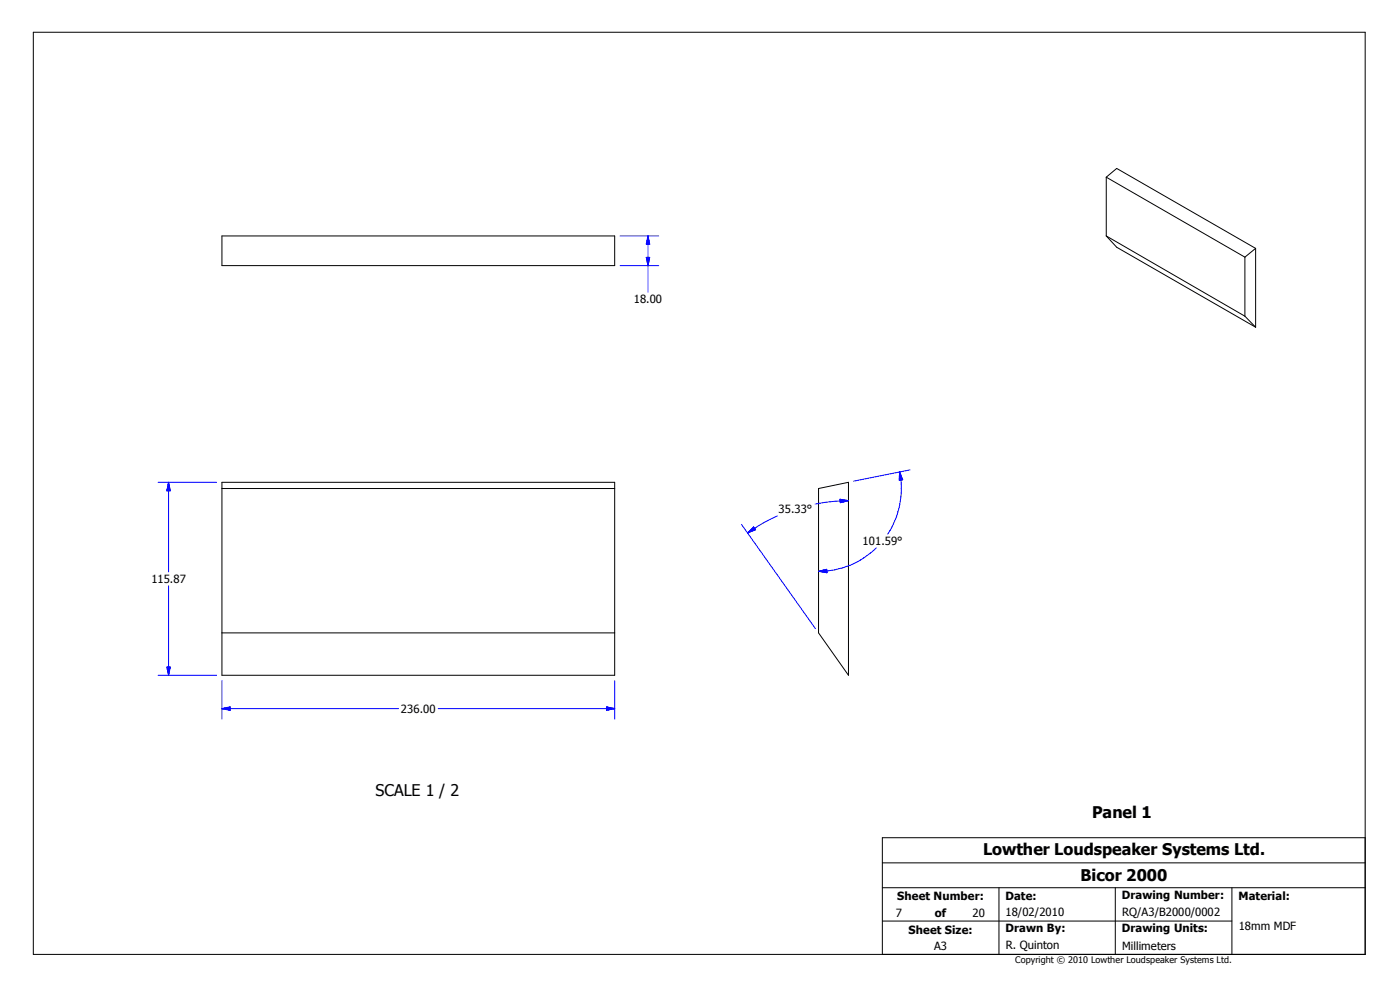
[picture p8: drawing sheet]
<svg xmlns="http://www.w3.org/2000/svg" width="420mm" height="297mm" viewBox="0 0 420 297" stroke-linecap="round" stroke-linejoin="round" font-family="sans-serif">
<g fill="none" stroke="#000" stroke-width=".3">
<path d="M10 9.7h399.4v276.3h-399.4zM331.7 53.1l41.6 24M331.7 53.1v17.6M331.7 53.1l3.2-2.6 41.6 23.9M66.5 70.7h117.8v8.9h-117.8zM331.7 70.7l41.6 24.1M331.7 70.7l3.2 3.4 41.6 24M373.3 77.1v17.7M376.5 74.4l-3.2 2.7M376.5 74.4v23.7M373.3 94.8l3.2 3.3M66.5 144.5h117.8v57.9h-117.8z"/>
<path d="M66.5 146.4h117.8M245.4 146.4l9-1.9v57.9l-9-12.7zM66.5 189.7h117.8M264.6 258.6h144.8M409.4 251.1h-144.8v34.9M264.6 276h104.8M264.6 266h144.8M299.6 266v20M334.4 266v20M369.4 266v20"/>
</g>
<g fill="none" stroke="#00f" stroke-width=".3">
<path d="M185.9 70.7h11.6M185.9 79.6h11.6M193.8 77.1h1l-.5 2.5zM194.3 70.7v16.9M194.3 70.7l.5 2.5h-1zM47.4 144.5h17.5M50.5 144.5v26.9M50.5 144.5l.6 2.6h-1.1zM222.3 157.2l22.2 31.2M226 157.9l.6 .9-2.4 .9zM233.1 154.6l-4.2 2.1-4.7 3M251.9 149.6l2.5 .4-2.4 .6z"/>
<path d="M254.4 150l-4 .2-6 .9M269.7 141.4a24.7 24.7 0 0 1-3.5 18.6M269.7 141.4l1 2.4-1 .1zM272.9 140.8l-17 3.4M50.5 175.5v26.9M245.4 171.2l2.5-.6 .1 1zM262.8 164.2a24.6 24.6 0 0 1-17.4 7M50 199.9h1.1l-.6 2.5zM47.4 202.4h17.5M66.5 212.4h53M66.5 212.4l2.5-.5v1zM66.5 204v11.5"/>
<path d="M131.4 212.4h52.9M181.9 211.9l2.4 .5-2.4 .5zM184.3 204v11.5"/>
</g>
<g fill="#00f" stroke="#00f" stroke-width=".3">
<path d="M66.5 212.4l2.5-.5v1z" fill-rule="evenodd"/>
<path d="M181.9 211.9l2.4 .5-2.4 .5z" fill-rule="evenodd"/>
<path d="M50 199.9h1.1l-.6 2.5z" fill-rule="evenodd"/>
<path d="M50.5 144.5l.6 2.6h-1.1z" fill-rule="evenodd"/>
<path d="M193.8 77.1h1l-.5 2.5z" fill-rule="evenodd"/>
<path d="M194.3 70.7l.5 2.5h-1z" fill-rule="evenodd"/>
<path d="M245.4 171.2l2.5-.6 .1 1z" fill-rule="evenodd"/>
<path d="M269.7 141.4l1 2.4-1 .1z" fill-rule="evenodd"/>
<path d="M251.9 149.6l2.5 .4-2.4 .6z" fill-rule="evenodd"/>
<path d="M224.2 159.7l1.8-1.8 .6 .9z" fill-rule="evenodd"/>
</g>
<g font-size="4.8">
<text x="112.6" y="238.4">SCALE 1 / 2</text>
<text x="327.5" y="245.2">Panel 1</text>
<text x="294.8" y="256.2">Lowther Loudspeaker Systems Ltd.</text>
<text x="324" y="264.1">Bicor 2000</text>
</g>
<g font-size="3.4">
<text x="190.1" y="90.9">18.00</text>
<text x="233.4" y="153.8">35.33°</text>
<text x="258.7" y="163.3">101.59°</text>
<text x="45.4" y="174.7">115.87</text>
<text x="120.2" y="213.5">236.00</text>
<text x="269.1" y="269.8">Sheet Number:</text>
<text x="301.5" y="269.8">Date:</text>
<text x="336.4" y="269.5">Drawing Number:</text>
<text x="371.3" y="269.8">Material:</text>
<text x="268.6" y="274.8">7</text>
<text x="280.3" y="274.8">of</text>
<text x="291.6" y="274.8">20</text>
<text x="301.5" y="274.6">18/02/2010</text>
<text x="336.5" y="274.5">RQ/A3/B2000/0002</text>
<text x="272.5" y="279.8">Sheet Size:</text>
<text x="301.5" y="279.4">Drawn By:</text>
<text x="336.4" y="279.4">Drawing Units:</text>
<text x="371.4" y="278.8">18mm MDF</text>
<text x="280.1" y="284.7">A3</text>
<text x="301.6" y="284.5">R. Quinton</text>
<text x="336.5" y="284.7">Millimeters</text>
</g>
<text font-size="2.7" x="304.4" y="288.6">Copyright © 2010 Lowther Loudspeaker Systems Ltd.</text>
</svg>
